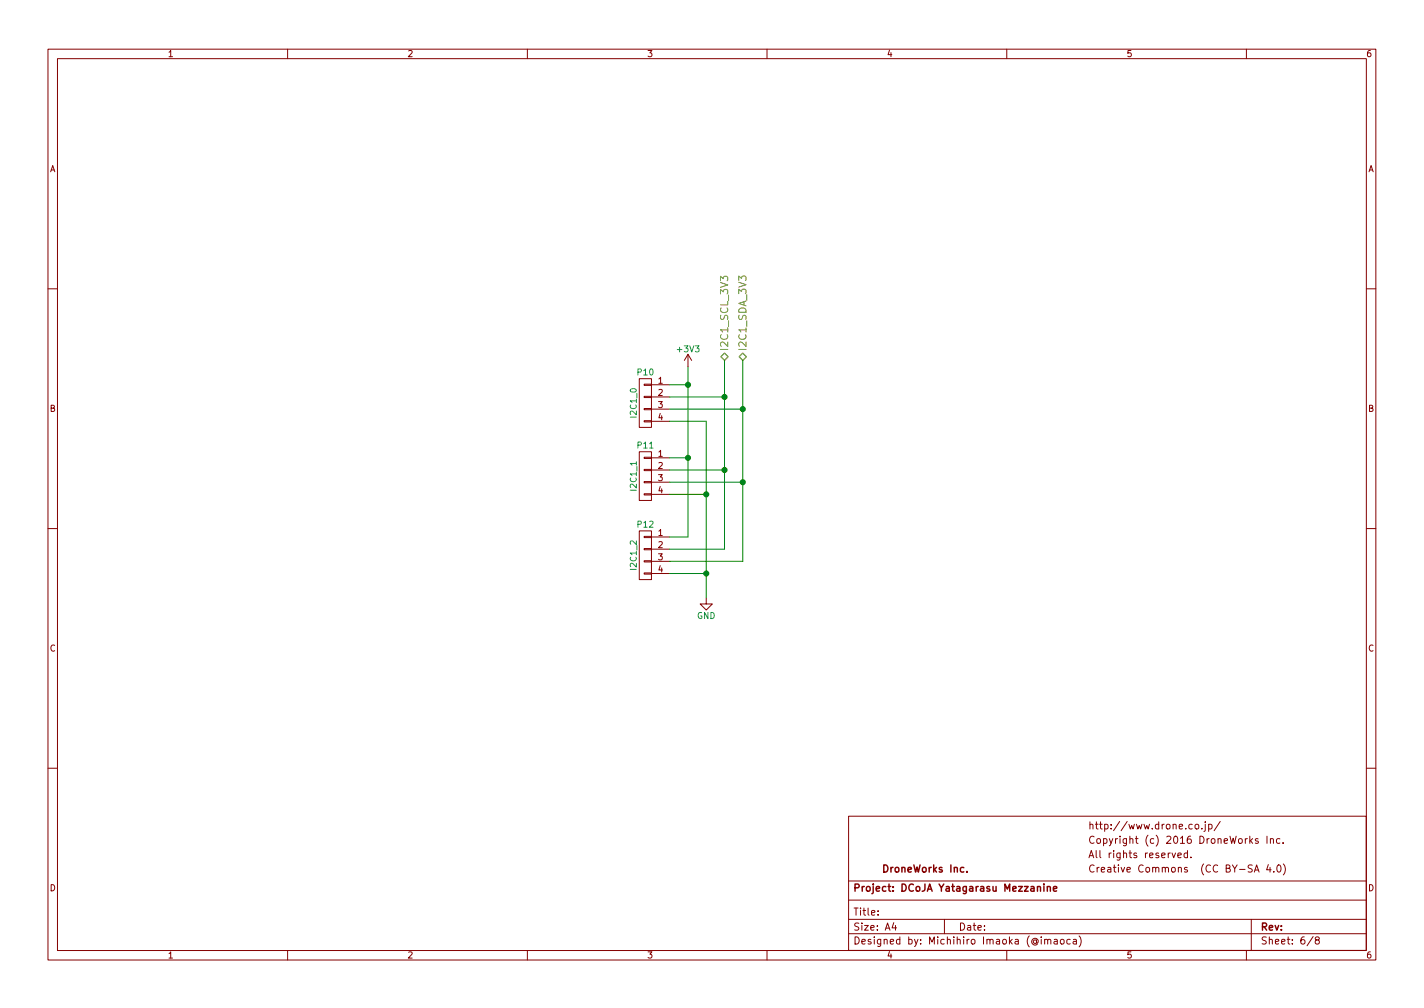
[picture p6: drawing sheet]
<svg xmlns="http://www.w3.org/2000/svg" width="297mm" height="210mm" viewBox="0 0 297 210" stroke-linecap="round" stroke-linejoin="round" font-family="sans-serif">
<g fill="none" stroke="#840000" stroke-width=".21">
<path d="M10 10.3h277v189.9h-277zM12 12.2h273v186.1h-273zM60 10.3v1.9M110 10.3v1.9M160 10.3v1.9M210 10.3v1.9M260 10.3v1.9M10 60.2h2M133.3 79h2.6v10.1h-2.6zM143.5 73.9l-.8 1.3M143.5 73.9v2.5M143.5 73.9l.8 1.3"/>
<path d="M285 60.2h2M133.3 94.2h2.6v10.2h-2.6zM134.4 87.8h1.5v.2h-1.5zM134.4 85.2h1.5v.3h-1.5zM134.4 82.7h1.5v.2h-1.5zM134.4 80.1h1.5v.3h-1.5zM134.4 97.9h1.5v.3h-1.5zM134.4 95.4h1.5v.2h-1.5zM135.9 80.3h3.8M135.9 82.8h3.8M135.9 85.3h3.8M135.9 87.9h3.8"/>
<path d="M135.9 95.5h3.8M135.9 98h3.8M10 110.3h2M133.3 110.7h2.6v10.2h-2.6zM134.4 103h1.5v.2h-1.5zM134.4 100.5h1.5v.2h-1.5zM134.4 119.5h1.5v.3h-1.5zM134.4 117h1.5v.2h-1.5zM134.4 114.4h1.5v.3h-1.5zM134.4 111.9h1.5v.2h-1.5zM135.9 100.6h3.8M135.9 103.1h3.8"/>
<path d="M135.9 112h3.8M135.9 114.5h3.8M135.9 117.1h3.8M135.9 119.6h3.8M285 110.3h2M147.3 124.7v1.3h-1.3l1.3 1.2 1.3-1.2h-1.3M10 160.2h2M177 170.3h108v27.9h-108zM244.5 177.9l.3 1 .4-1M245.7 178.4l.7-.1v-.3l-.5-.1-.2 .2 .1 .7h.6M247.7 178l-.4-.1-.3 .3 .1 .6 .2 .1 .4-.1M247.7 177.4v1.5"/>
<path d="M248.4 178.8v.1M249.4 172.1l.2-.2 .4 .2 .1 .5-.2 .2-.3 .1-.2-.1zM250.7 172.8v.1M251.4 171.9v1.3l-.3 .2M251.4 171.4v.2M252.1 172l.5-.1 .2 .3-.1 .6h-.6M252.1 171.9v1.5M254.5 171.3l-1.2 2M260.9 175.4l.4 .5M261.3 174.9l-.6 .6M262.4 175l-.3-.1-.3 .2 .1 .3 .5 .1v.3h-.6M264.3 174.4v1.5"/>
<path d="M265 175.1l.2-.2 .4 .1v.9M265 174.9v1M267 175l-.5-.1-.2 .3v.6l.2 .1 .5-.1M267.6 175.8v.1M285 160.2h2M60 198.3v1.9M110 198.3v1.9M160 198.3v1.9M177 194.8h108M177 191.8h108M177 187.8h108M177 183.8h108"/>
<path d="M183.2 190.8v.1M183.2 190v.1M186.4 192.5l-.3 1h.9M186.8 193v1M197 191.8v3M210 198.3v1.9M217.9 196.1l.2-.2 .4 .1v.9M218.5 196.1l.3-.2 .3 .1 .1 .9M219.9 196h.6v.9M220.5 196.3l-.4 .1-.3 .2 .3 .3 .4-.1M221.3 196.1l.2-.2 .4 .2 .1 .5-.2 .2-.3 .1-.2-.1zM223.2 196l-.4-.1-.3 .3 .1 .6 .2 .1 .4-.1"/>
<path d="M223.9 196h.6v.9M224.5 196.3l-.4 .1-.3 .2 .3 .3 .4-.1M225.1 195.2a1.71 1.71 0 0 1 0 2.3M260 198.3v1.9M261 191.8v6.5M261.6 181.9l.5-1.5 .5 1.5M261.8 181.5h.7M264.6 180.3l-.4 1.1h1M264.9 180.9v1M265.7 181.8v.1M266.5 180.6l.2-.2a.8 .8 0 0 1 .5 .8 .8 .8 0 0 1-.5 .7l-.4-.5zM267.7 180.2a1.71 1.71 0 0 1 0 2.3"/>
<path d="M273.9 195.3l-1.3 2M274.6 196.1l-.3-.3 .1-.2 .2-.2 .5 .1 .1 .2-.1 .2-.5 .2-.3 .3 .1 .4 .2 .1h.3l.3-.3v-.2l-.3-.3"/>
</g>
<path d="M201.7 181.8v.1M216.4 185l.2-.1 .4 .1v.9M217.8 184.4v.2M217.8 184.9v1M218.5 185l.2-.1 .3 .1 .1 .9M218.5 184.9v1M219.7 185.4l.7-.1v-.3l-.4-.1-.3 .2 .1 .7h.6" fill="none" stroke="#840000" stroke-width=".3"/>
<path d="M150.3 58.6v-1l.6 .5 .1-.3 .2-.2 .5 .1 .1 .2-.1 .7M154.1 58.5v-.9l.6 .5 .1-.4 .2-.1 .5 .1 .1 .2-.1 .6" fill="none" stroke="#848400" stroke-width=".21"/>
<path d="M150.4 74.4l.7-.7 .8 .7-.8 .8zM154.9 73.7l.8 .7-.8 .8-.7-.8z" fill="none" stroke="#848400" stroke-width=".25"/>
<path d="M143.5 76.4v35.6h-3.8M151.1 75.2v39.3h-11.4M154.9 75.2v41.9h-15.2M139.7 98h11.4M139.7 80.3h3.8M139.7 95.5h3.8M139.7 87.9h7.6v36.8M139.7 82.8h11.4M139.7 85.3h15.2M139.7 100.6h15.2M139.7 119.6h7.6M139.7 103.1h7.6" fill="none" stroke="#008400" stroke-width=".21"/>
<g fill="#008400" stroke="#008400" stroke-width=".25">
<circle cx="151.1" cy="82.8" r=".51"/>
<circle cx="151.1" cy="98" r=".51"/>
<circle cx="154.9" cy="85.3" r=".51"/>
<circle cx="154.9" cy="100.6" r=".51"/>
<circle cx="143.5" cy="80.3" r=".51"/>
<circle cx="143.5" cy="95.5" r=".51"/>
<circle cx="147.3" cy="119.6" r=".51"/>
<circle cx="147.3" cy="103.1" r=".51"/>
</g>
<g font-size="2.1" fill="#848400">
<text x="151.9" y="73.2" transform="rotate(-90 151.9 73.2)">I2C1_SCL_3V3</text>
<text x="155.7" y="73.2" transform="rotate(-90 155.7 73.2)">I2C1_SDA_3V3</text>
</g>
<g font-size="2.1" fill="#840000">
<text x="227" y="173">http://www.drone.co.jp/</text>
<text x="227" y="176">Copyright (c) 2016 DroneWorks Inc.</text>
<text x="227" y="179">All rights reserved.</text>
<text x="178" y="186">Project: DCoJA Yatagarasu Mezzanine</text>
<text x="184" y="182">DroneWorks Inc.</text>
<text x="227" y="182">Creative Commons (CC BY-SA 4.0)</text>
<text x="178" y="191">Title:</text>
<text x="178" y="194.1">Size: A4</text>
<text x="178" y="197">Designed by: Michihiro Imaoka (@imaoca)</text>
<text x="200" y="194.1">Date:</text>
<text x="263" y="194.1">Rev:</text>
<text x="263" y="197">Sheet: 6/8</text>
</g>
<g font-size="1.8" fill="#840000">
<text x="35" y="11.9">1</text>
<text x="85" y="11.9">2</text>
<text x="135" y="11.9">3</text>
<text x="185" y="11.9">4</text>
<text x="235" y="11.9">5</text>
<text x="285" y="11.9">6</text>
<text x="10.4" y="35.9">A</text>
<text x="285.4" y="35.9">A</text>
<text x="137.3" y="80">1</text>
<text x="137.3" y="82.5">2</text>
<text x="10.4" y="85.9">B</text>
<text x="137.3" y="85.1">3</text>
<text x="137.3" y="87.6">4</text>
<text x="285.4" y="85.9">B</text>
<text x="137.3" y="95.2">1</text>
<text x="137.3" y="97.8">2</text>
<text x="137.3" y="100.3">3</text>
<text x="137.3" y="102.9">4</text>
<text x="137.3" y="111.8">1</text>
<text x="137.3" y="114.3">2</text>
<text x="137.3" y="116.8">3</text>
<text x="137.3" y="119.4">4</text>
<text x="10.4" y="135.9">C</text>
<text x="285.4" y="135.9">C</text>
<text x="10.4" y="185.9">D</text>
<text x="285.4" y="185.9">D</text>
<text x="35" y="199.9">1</text>
<text x="85" y="199.9">2</text>
<text x="135" y="199.9">3</text>
<text x="185" y="199.9">4</text>
<text x="235" y="199.9">5</text>
<text x="285" y="199.9">6</text>
</g>
<g font-size="1.8" fill="#008484">
<text x="141.4" y="73.5">+3V3</text>
<text x="133" y="78.3">P10</text>
<text x="132.8" y="86.9" transform="rotate(-90 132.8 86.9)">I2C1_0</text>
<text x="133" y="93.5">P11</text>
<text x="132.8" y="102.2" transform="rotate(-90 132.8 102.2)">I2C1_1</text>
<text x="133" y="110">P12</text>
<text x="132.8" y="118.7" transform="rotate(-90 132.8 118.7)">I2C1_2</text>
<text x="145.4" y="129.1">GND</text>
</g>
</svg>
